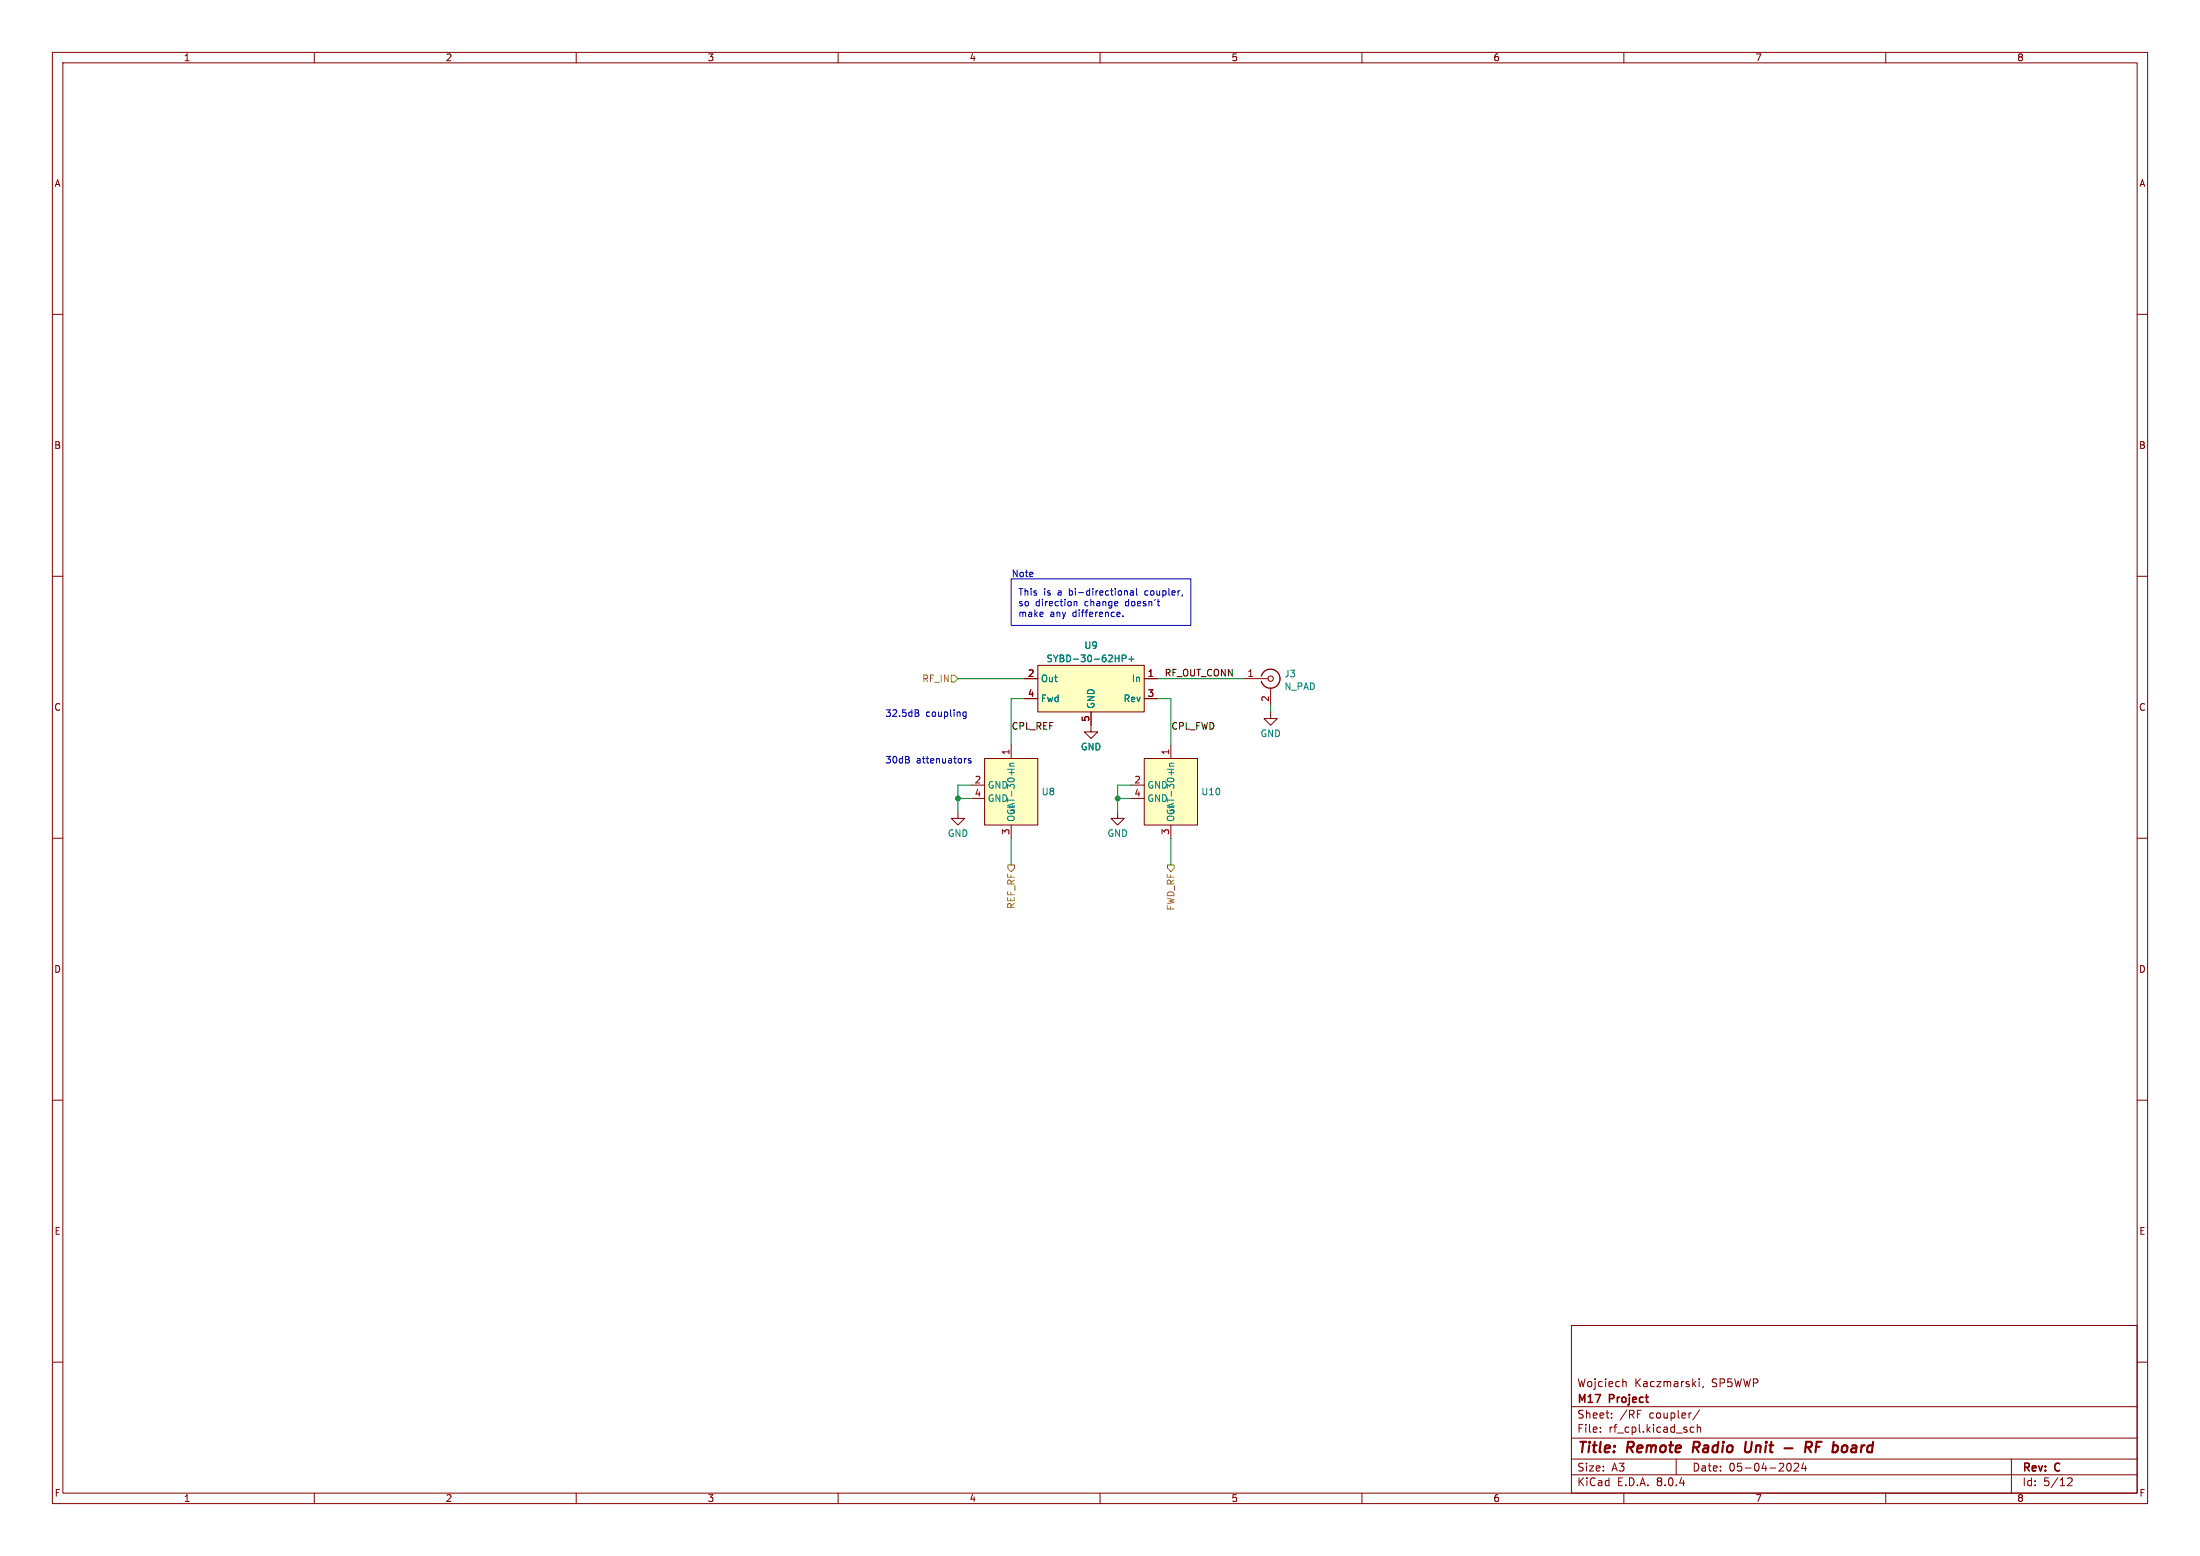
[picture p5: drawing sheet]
<svg xmlns="http://www.w3.org/2000/svg" width="420mm" height="297mm" viewBox="0 0 420 297" stroke-linecap="round" stroke-linejoin="round" font-family="sans-serif">
<g fill="none" stroke="#840000" stroke-width=".19">
<path d="M10 10h400v277h-400zM12 12h396v273h-396zM60 10v2M110 10v2M160 10v2M210 10v2M260 10v2M310 10v2M360 10v2M10 60h2M408 60h2M10 110h2"/>
<path d="M408 110h2M10 160h2M182.9 154.9v1.3h1.2l-1.2 1.3-1.3-1.3h1.3M213.4 154.9v1.3h1.2l-1.2 1.3-1.3-1.3h1.3M408 160h2M10 210h2M408 210h2M10 260h2M300 253h108v32h-108zM408 260h2M300 278.5h108M300 274.5h108"/>
<path d="M300 268.5h108M305.5 273.2v.2M305.5 272.5v.1M307.7 270.5v.2M307.7 269.8v.1M310 263.7h.2l.2 .2v.8M320 278.5v3M323.4 272.5l-.5-.1-.2 .3 .1 .6h.6M324 272.5l.2-.1 .4 .1 .1 .9M324 271.9v1.5M324.4 263.2v.1M324.4 263.7v1"/>
<path d="M324.4 269.1l-1.2 1.9M325.2 264.6l-.2 .3M341.3 279.4l.1-.1a.8 .8 0 0 1 .6 .7 .8 .8 0 0 1-.6 .8l-.1-.1M342.5 279.4l.6-.1 .2 .1 .1 .3-1 1.1h1M344.3 279.2l-.4 1.1h1M344.7 279.8v1M384 278.5v6.5M60 285v2M110 285v2M160 285v2M210 285v2M260 285v2"/>
<path d="M300 281.5h108M310 285v2M360 285v2M394.7 282.2l.6-.1 .2 .1 .1 .3-.9 1.1h.9"/>
</g>
<path d="M323.4 275.2l-.3 2M333.3 275.2l-.2 1.6 .2 .3a.66 .66 0 0 0 .8-.1M340.7 276.4h1.5M344.7 276.3h.8a.55 .55 0 0 0 .4-.5 .55 .55 0 0 0-.3-.6h-.8l-.2 2M345.2 276.3l.5 .9M346.7 276.2h.7M347.8 275.2h-1l-.2 2" fill="none" stroke="#840000" stroke-width=".4"/>
<path d="M198.1 127h20.3v8.9h-20.3z" fill="#ffffc2"/>
<path d="M195.6 129.5h2.5M195.6 133.4h2.5M198.1 127h20.3v8.9h-20.3zM208.3 135.9v2.5M218.4 129.5h2.6M218.4 133.4h2.6" fill="none" stroke="#840000" stroke-width=".19"/>
<path d="M214.2 125.7l.6-.1 .2-.1-.1-.3-.7-.2v1.3M215.5 125.8h1M216 125.3v1" fill="none" stroke="#008484" stroke-width=".19"/>
<path d="M218.4 144.8h10.2v12.7h-10.2z" fill="#ffffc2"/>
<path d="M208.3 138.4v1.3h1.2l-1.2 1.3-1.3-1.3h1.3M237.5 129.5h4.6M242.6 135.9v1.3h1.2l-1.2 1.2-1.3-1.2h1.3M242.6 131.3v3.3M215.9 149.9h2.5M215.9 152.4h2.5M218.4 144.8h10.2v12.7h-10.2zM223.5 142.2v2.6M223.5 157.5v2.5" fill="none" stroke="#840000" stroke-width=".19"/>
<path d="M240.8 129a1.82 1.82 0 0 1 2.8-.9 1.82 1.82 0 0 1 0 2.9 1.82 1.82 0 0 1-2.8-1" fill="none" stroke="#840000" stroke-width=".25"/>
<circle cx="242.6" cy="129.5" r=".51" fill="none" stroke="#840000" stroke-width=".2"/>
<path d="M188 144.8h10.1v12.7h-10.1z" fill="#ffffc2"/>
<path d="M195.6 129.5h2.5M195.6 133.4h2.5M208.3 135.9v2.5M218.4 129.5h2.6M218.4 133.4h2.6M185.4 149.9h2.6M185.4 152.4h2.6M188 144.8h10.1v12.7h-10.1zM193 142.2v2.6M193 157.5v2.5" fill="none" stroke="#840000" stroke-width=".19"/>
<path d="M181.6 128.9h.6l.7 .6-.7 .7h-.6zM192.4 165.1h1.3v.6l-.7 .7-.6-.7zM222.9 165.1h1.3v.6l-.7 .7-.6-.7z" fill="none" stroke="#848400" stroke-width=".19"/>
<g fill="none" stroke="#0000c2" stroke-width=".19">
<path d="M193 110.5h34.3v8.9h-34.3zM205.1 114.8v.9M205.1 114.9l.1-.1 .3 .1 .1 .8M213.4 116.8l.4 .1v.3l-.6 .1M213.8 117.6l-.4 .1M214.4 117.6v.1M214.9 112.8l.3 .1v.7M215.8 112.8h.5l.1 .8M216.4 113.1h-.5l-.1 .2 .1 .3 .5-.1M217 112.3v1.1l.1 .2M220.9 114.8h.5M221.3 115.7h.1"/>
<path d="M174.7 135.5l.6 .1 .1 .2-.3 .3M174.7 136.1h.4M175.1 136.1l.3 .2v.3l-.7 .1M183.8 136.5l.3 .2h.3M184.4 135.9v1l-.2 .3-.3-.1M184.4 136l-.3-.1-.3 .2M173.5 145.1v.4M184.5 144.8l-.3 .1M185.3 144.9l-.3-.1-.1 .2v.2l.4 .1v.3h-.4"/>
</g>
<path d="M182.9 129.5h12.7M195.6 133.4h-2.6v8.8M221 133.4h2.5v8.8M221 129.5h16.5M242.6 134.6v1.3M182.9 152.4h2.5M185.4 149.9h-2.5v5M213.4 152.4h2.5M215.9 149.9h-2.5v5M193 160v5.1M223.5 160v5.1" fill="none" stroke="#008400" stroke-width=".19"/>
<path d="M214.2 125.7l.6-.1 .2-.1-.1-.3-.7-.2v1.3M215.5 125.8h1M216 125.3v1" fill="none" stroke="#008484" stroke-width=".19"/>
<g fill="#008400" stroke="#008400" stroke-width=".19">
<circle cx="213.4" cy="152.4" r=".46"/>
<circle cx="182.9" cy="152.4" r=".46"/>
</g>
<g font-size="2.8" fill="#840000">
<text x="301" y="277.9">Title:</text>
<text x="310.6" y="277.9">Remote</text>
<text x="324" y="277.9">Radio</text>
<text x="334.7" y="277.9">Unit</text>
<text x="347.8" y="277.9">RF</text>
<text x="353.9" y="277.9">board</text>
</g>
<g font-size="2.1" fill="#840000">
<text x="301" y="268.2">M17</text>
<text x="301" y="265">Wojciech</text>
<text x="307.3" y="268.2">Project</text>
<text x="312" y="265">Kaczmarski,</text>
<text x="326.8" y="265">SP5WWP</text>
<text x="301" y="273.7">File:</text>
<text x="301" y="271">Sheet:</text>
<text x="307.1" y="273.7">rf_cpl.kicad_sch</text>
<text x="309.2" y="271">/RF</text>
<text x="314.9" y="271">coupler/</text>
<text x="301" y="281.1">Size:</text>
<text x="307.6" y="281.1">A3</text>
<text x="323" y="281.1">Date:</text>
<text x="330" y="281.1">05-04-2024</text>
<text x="386" y="281.3">Rev:</text>
<text x="392.4" y="281.3">C</text>
<text x="301" y="283.9">KiCad</text>
<text x="308.7" y="283.9">E.D.A.</text>
<text x="316.3" y="283.9">8.0.4</text>
<text x="386" y="283.9">Id:</text>
<text x="390.1" y="283.9">5/12</text>
</g>
<g font-size="1.8" fill="#840000">
<text x="35" y="11.9">1</text>
<text x="85" y="11.9">2</text>
<text x="135" y="11.9">3</text>
<text x="185" y="11.9">4</text>
<text x="235" y="11.9">5</text>
<text x="285" y="11.9">6</text>
<text x="335" y="11.9">7</text>
<text x="385" y="11.9">8</text>
<text x="10.3" y="35.9">A</text>
<text x="408.3" y="35.9">A</text>
<text x="10.3" y="85.9">B</text>
<text x="408.2" y="85.9">B</text>
<text x="196.1" y="129.3">2</text>
<text x="219" y="129.3">1</text>
<text x="238.1" y="129.3">1</text>
<text x="10.3" y="135.9">C</text>
<text x="196.1" y="133.1">4</text>
<text x="208" y="137.9" transform="rotate(-90 208 137.9)">5</text>
<text x="219" y="133.1">3</text>
<text x="242.3" y="134.1" transform="rotate(-90 242.3 134.1)">2</text>
<text x="408.2" y="135.9">C</text>
<text x="186" y="149.6">2</text>
<text x="192.8" y="144.2" transform="rotate(-90 192.8 144.2)">1</text>
<text x="216.5" y="149.6">2</text>
<text x="223.3" y="144.2" transform="rotate(-90 223.3 144.2)">1</text>
<text x="186" y="152.1">4</text>
<text x="216.5" y="152.1">4</text>
<text x="192.8" y="159.5" transform="rotate(-90 192.8 159.5)">3</text>
<text x="223.3" y="159.5" transform="rotate(-90 223.3 159.5)">3</text>
<text x="10.3" y="185.9">D</text>
<text x="408.2" y="185.9">D</text>
<text x="10.3" y="235.9">E</text>
<text x="408.3" y="235.9">E</text>
<text x="10.3" y="285.9">F</text>
<text x="35" y="286.9">1</text>
<text x="85" y="286.9">2</text>
<text x="135" y="286.9">3</text>
<text x="185" y="286.9">4</text>
<text x="235" y="286.9">5</text>
<text x="285" y="286.9">6</text>
<text x="335" y="286.9">7</text>
<text x="385" y="286.9">8</text>
<text x="408.3" y="285.9">F</text>
</g>
<g font-size="1.8" fill="#0000c2">
<text x="193" y="110.2">Note</text>
<text x="194.3" y="113.8">This</text>
<text x="199.2" y="113.8">is</text>
<text x="202" y="113.8">a</text>
<text x="204.4" y="113.8">bi-directional</text>
<text x="219" y="113.8">coupler,</text>
<text x="194.3" y="115.8">so</text>
<text x="194.3" y="117.9">make</text>
<text x="197.7" y="115.8">direction</text>
<text x="200.4" y="117.9">any</text>
<text x="204.9" y="117.9">difference.</text>
<text x="207.2" y="115.8">change</text>
<text x="215.1" y="115.8">doesn't</text>
<text x="168.9" y="136.9">32.5dB</text>
<text x="176.7" y="136.9">coupling</text>
<text x="168.9" y="145.8">30dB</text>
<text x="174.9" y="145.8">attenuators</text>
</g>
<g font-size="1.8" fill="#008484">
<text x="206.9" y="124.1">U9</text>
<text x="198.6" y="130.4">Out</text>
<text x="199.7" y="126.6">SYBD-30-62HP+</text>
<text x="216" y="130.4">In</text>
<text x="245.1" y="129.5">J3</text>
<text x="245.1" y="131.9">N_PAD</text>
<text x="198.6" y="134.2">Fwd</text>
<text x="209.1" y="135.4" transform="rotate(-90 209.1 135.4)">GND</text>
<text x="214.4" y="134.2">Rev</text>
<text x="206.2" y="143.4">GND</text>
<text x="240.5" y="140.9">GND</text>
<text x="188.5" y="150.7">GND</text>
<text x="188.5" y="153.3">GND</text>
<text x="193.9" y="155.7" transform="rotate(-90 193.9 155.7)">GAT-30+ In</text>
<text x="198.8" y="152">U8</text>
<text x="218.9" y="150.7">GND</text>
<text x="218.9" y="153.3">GND</text>
<text x="224.4" y="155.7" transform="rotate(-90 224.4 155.7)">GAT-30+ In</text>
<text x="229.2" y="152">U10</text>
<text x="180.8" y="159.9">GND</text>
<text x="193.9" y="157" transform="rotate(-90 193.9 157)">Out</text>
<text x="211.3" y="159.9">GND</text>
<text x="224.4" y="157" transform="rotate(-90 224.4 157)">Out</text>
</g>
<g font-size="1.8" fill="#848400">
<text x="176" y="130.4">RF_IN</text>
<text x="193.9" y="173.6" transform="rotate(-90 193.9 173.6)">REF_RF</text>
<text x="224.4" y="173.9" transform="rotate(-90 224.4 173.9)">FWD_RF</text>
</g>
<g font-size="1.8">
<text x="222.2" y="129.2">RF_OUT_CONN</text>
<text x="193" y="139.4">CPL_REF</text>
<text x="223.5" y="139.4">CPL_FWD</text>
</g>
</svg>
